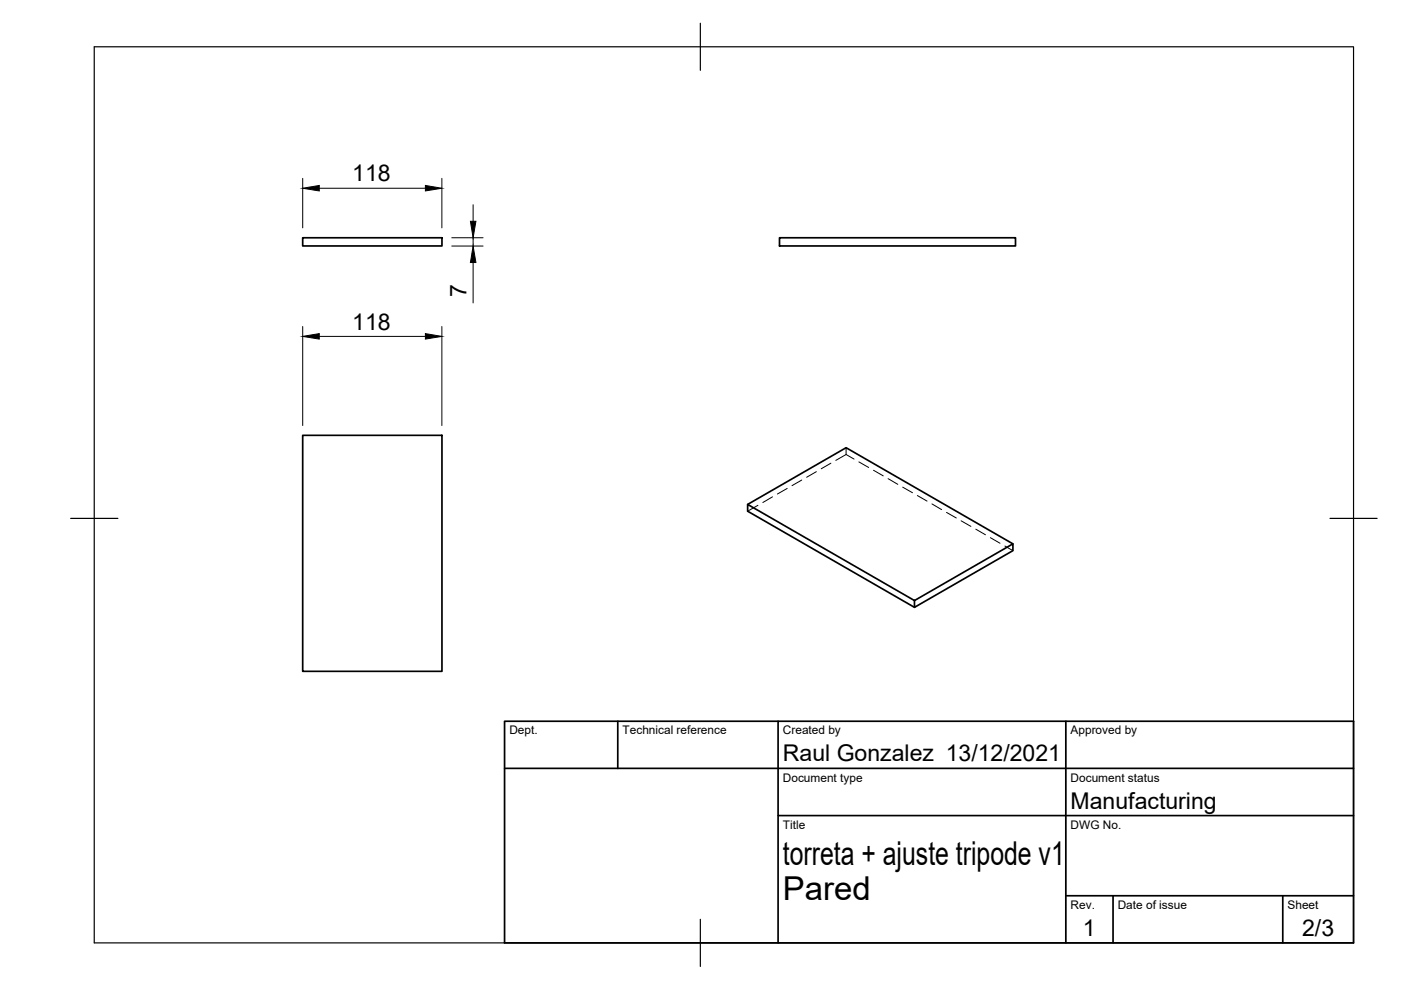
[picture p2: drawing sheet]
<svg xmlns="http://www.w3.org/2000/svg" width="297mm" height="210mm" viewBox="0 0 297 210" stroke-linecap="round" stroke-linejoin="round" font-family="sans-serif">
<!-- layer: Visible -->
<path d="M64.2 50.4h29.5v1.7h-29.5zM165.3 50.4h50v1.7h-50zM64.2 92.3h29.5v50h-29.5zM158.5 106.9l20.9-12 35.4 20.4M193.9 127.3l20.9-12v1.4l-20.9 12.1v-1.5l-35.4-20.4v1.5l35.4 20.4" fill="none" stroke="#000" stroke-width=".36"/>
<!-- layer: Oculto -->
<g fill="none" stroke="#000" stroke-width=".21">
<path d="M176.2 98.2l-2.1 1.2M179.4 96.4l-2.2 1.2M179.4 96.4l1.7 .9M179.4 94.9v1.5M182.1 97.9l2.1 1.2M185.2 99.7l2.1 1.2M160.7 107.1l-2.2 1.3M163.8 105.3l-2.1 1.2M166.9 103.6l-2.1 1.1M170 101.8l-2.1 1.2M173.1 100l-2.1 1.2M188.3 101.5l2.1 1.2"/>
<path d="M191.4 103.3l2.1 1.2M194.5 105.1l2.1 1.1M197.6 106.8l2 1.2M200.7 108.6l2.1 1.2M203.8 110.4l2 1.2M206.9 112.2l2 1.2M210 114l2 1.2M213.1 115.8l1.7 .9"/>
</g>
<!-- layer: Border -->
<path d="M20 9.9h267v190h-267zM148.5 4.9v10M15 109.9h10M282 109.9h10M148.5 194.9v10" fill="none" stroke="#000" stroke-width=".25"/>
<!-- layer: TitleBlock -->
<path d="M107 152.9h180v47h-180zM131 152.9v10M165 152.9v47M226 152.9v47M107 162.9h180M165 172.9h122M226 189.9h61M236 189.9v10M272 189.9v10" fill="none" stroke="#000" stroke-width=".36"/>
<!-- layer: Dimensions -->
<path d="M64.2 37.8v10.5M67.7 39.9h22.5M93.7 37.8v10.5M95.8 50.4h6.6M95.8 52.2h6.6M100.3 43.4v3.5M100.3 50.4v1.8M100.3 55.7v8.5M64.2 69.2v21M67.7 71.3h22.5M93.7 69.2v21" fill="none" stroke="#000" stroke-width=".21"/>
<path d="M64.2 39.9l3.5-.6v1.2zM90.2 39.3l3.5 .6-3.5 .6zM99.7 46.9h1.2l-.6 3.5zM100.3 52.2l.6 3.5h-1.2zM64.2 71.3l3.5-.6v1.2zM90.2 70.7l3.5 .6-3.5 .6z" fill="#000" stroke="#000" stroke-width=".21"/>
<g font-size="7">
<text x="166" y="183.4">torreta + ajuste tripode v1</text>
<text x="166" y="190.9">Pared</text>
</g>
<g font-size="4.9">
<text x="74.7" y="38.5">118</text>
<text x="98.9" y="63" transform="rotate(-90 98.9 63)">7</text>
<text x="74.7" y="69.9">118</text>
<text x="166" y="161.4">Raul Gonzalez 13/12/2021</text>
<text x="227" y="171.4">Manufacturing</text>
<text x="229.6" y="198.6">1</text>
<text x="276.1" y="198.6">2/3</text>
</g>
<g font-size="2.5">
<text x="108" y="155.7">Dept.</text>
<text x="132" y="155.7">Technical reference</text>
<text x="166" y="155.7">Created by</text>
<text x="227" y="155.7">Approved by</text>
<text x="166" y="165.7">Document type</text>
<text x="227" y="165.7">Document status</text>
<text x="166" y="175.7">Title</text>
<text x="227" y="175.7">DWG No.</text>
<text x="227" y="192.7">Rev.</text>
<text x="237" y="192.7">Date of issue</text>
<text x="273" y="192.7">Sheet</text>
</g>
</svg>
